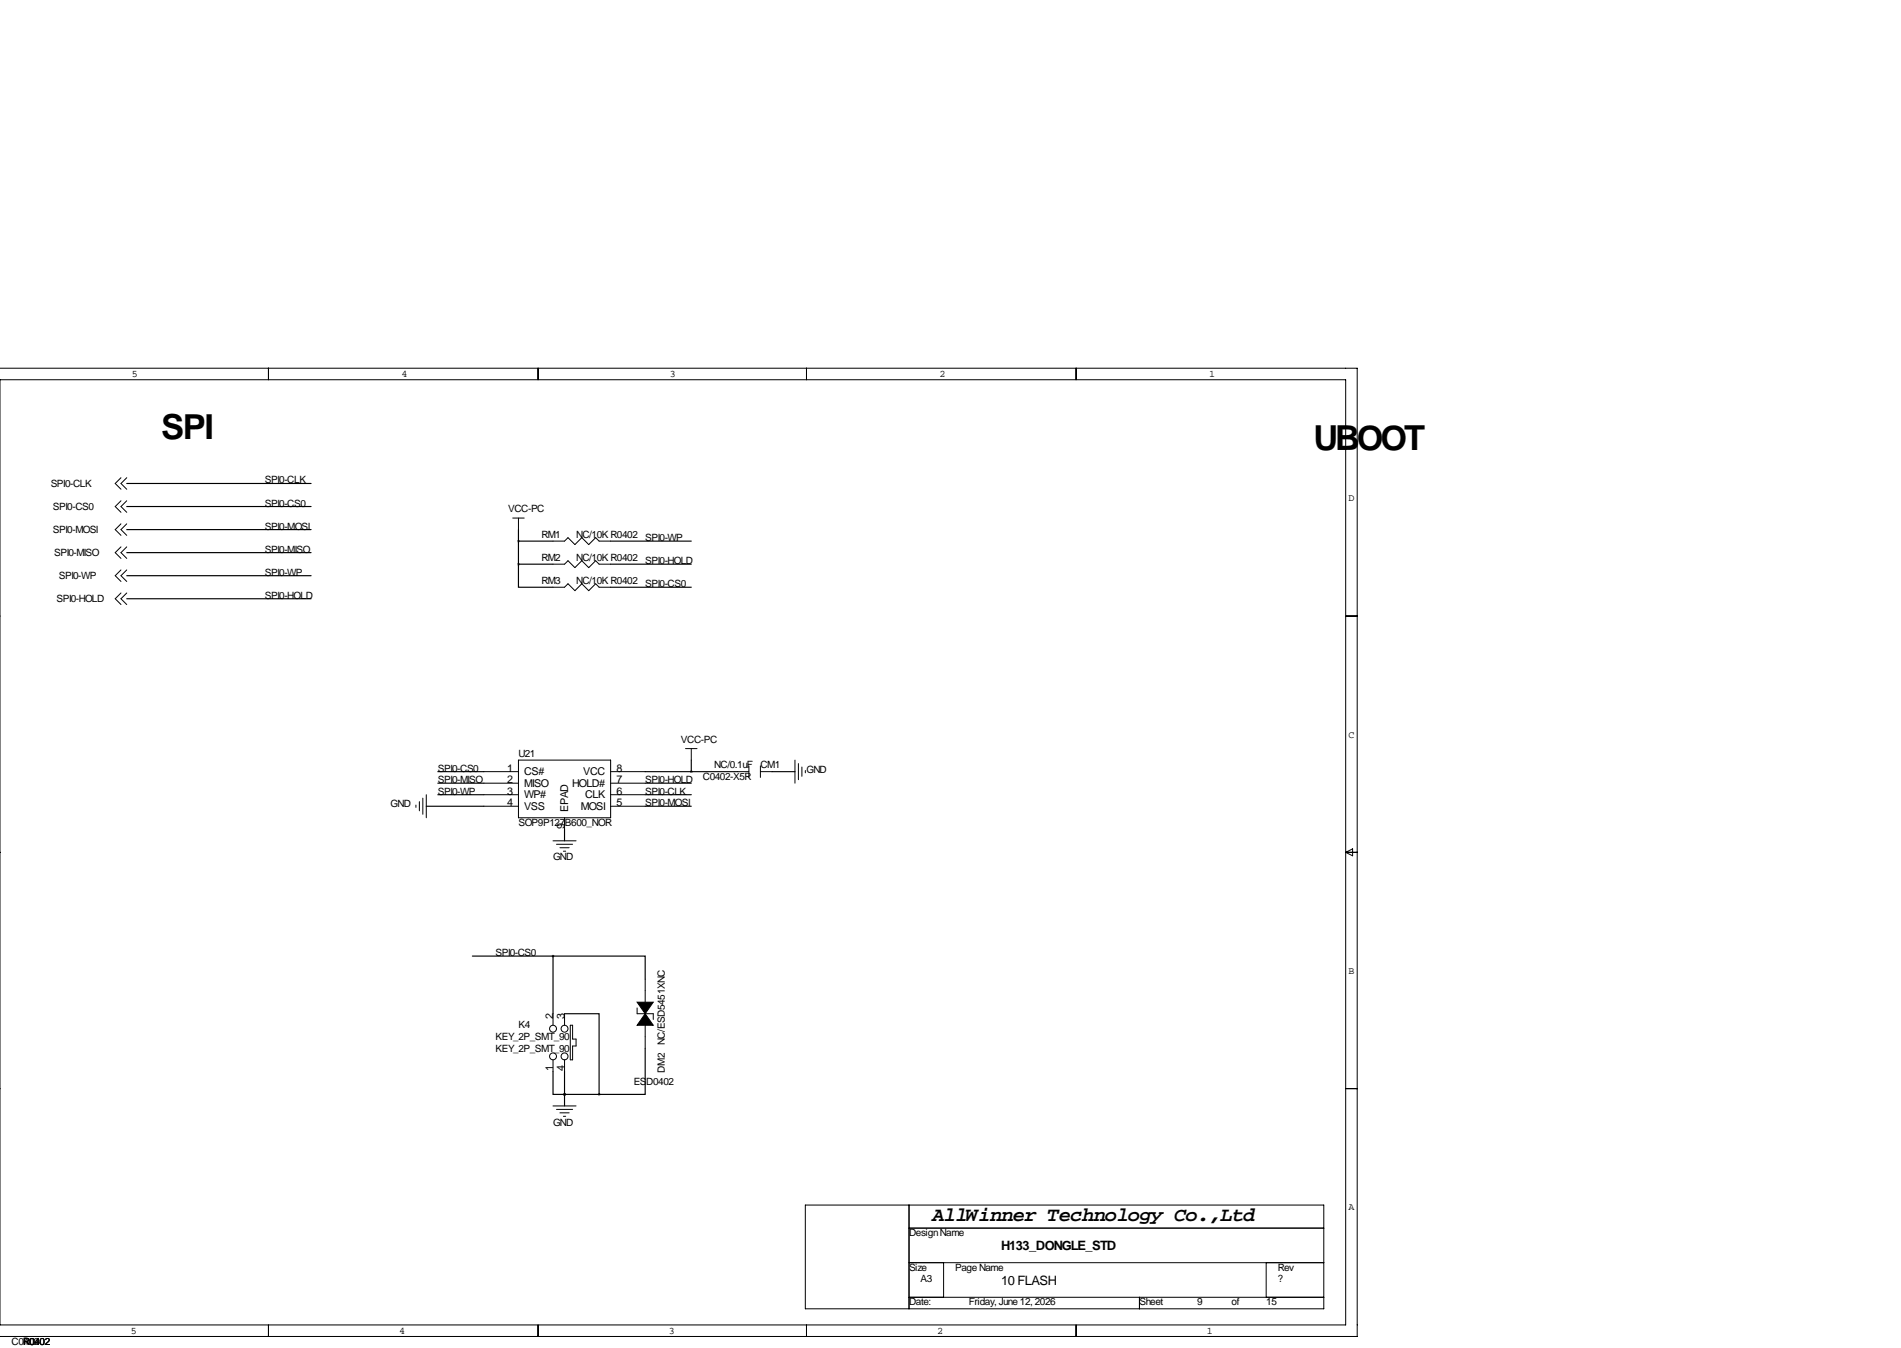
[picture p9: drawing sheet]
<svg xmlns="http://www.w3.org/2000/svg" width="419mm" height="297mm" viewBox="0 0 419 297" stroke-linecap="round" stroke-linejoin="round" font-family="sans-serif">
<g fill="none" stroke="#000" stroke-width=".22">
<path d="M0 81.1h299.2v213.4h-299.3M0 83.7h296.7v208.3h-296.7zM59.2 81.1v2.6M118.6 81.1v2.6M177.8 81.1v2.6M237.2 81.1v2.6M26.7 110.3l-1.3 1.3 1.3 1.3M26.7 115.4l-1.3 1.3 1.3 1.3M26.7 105.3l-1.3 1.2 1.3 1.3M27.9 110.3l-1.2 1.3 1.2 1.3M27.9 115.4l-1.2 1.3 1.2 1.3M27.9 105.3l-1.2 1.2 1.2 1.3"/>
<path d="M113 114.2h2.6M114.3 114.2v2.5M121.9 119.2h2.6l.7-.7 1.5 1.5 1.6-1.5 1.5 1.5 1.5-1.5 .8 .7h2.5M-.1 135.7h.1M26.7 120.5l-1.3 1.3 1.3 1.2M26.7 125.6l-1.3 1.3 1.3 1.2M26.7 130.7l-1.3 1.2 1.3 1.3M27.9 120.5l-1.2 1.3 1.2 1.2M27.9 125.6l-1.2 1.3 1.2 1.2M27.9 130.7l-1.2 1.2 1.2 1.3M121.9 129.4h2.6l.7-.8 1.5 1.6 1.6-1.6 1.5 1.6 1.5-1.6 .8 .8h2.5M121.9 124.3h2.6l.7-.7 1.5 1.5 1.6-1.5 1.5 1.5 1.5-1.5 .8 .7h2.5"/>
<path d="M296.7 135.7h2.5M91.7 177.4v.5M92.5 176.6v2.1M93.2 175.9v3.5M94 175.1v5.1M106.7 170h7.6M106.7 172.6h7.6M106.7 175.1h7.6M106.7 177.7h7.6M114.3 167.5h20.3v12.7h-20.3zM134.6 170h7.6M134.6 172.6h7.6"/>
<path d="M134.6 175.1h7.6M134.6 177.7h7.6M151.1 165h2.6M152.4 165v2.5M162.6 170h2.5M165.1 168.8v2.5M167.6 170h2.6M167.6 168.8v2.5M175.3 167.5v5.1M176 168.3v3.5M176.8 169v2.1M177.5 169.8v.5"/>
<path d="M-.1 187.8h.1M121.9 185.3h5.1M122.7 186h3.5M123.4 186.8h2.1M124.2 187.6h.5M124.5 180.2v2.5M296.7 187.8h2.5M296.7 187.8l1.5-.7v1.5zM142.2 215.8v5M-.1 239.9h.1M121.9 223.4v2.5M121.9 233.5v2.6"/>
<path d="M124.5 223.4v2.5M124.5 233.5v2.6M125.7 225.9h.5v3.1h.8v1.5h-.8v3h-.5zM140.5 222.1v1.3h3.5v1.2M142.2 225.9v5.1M296.7 239.9h2.5M121.9 243.7h5.1M122.7 244.5h3.5M123.4 245.2h2.1M124.2 246h.5M177.5 265.5h114.3v22.9h-114.3zM200.4 265.5v22.9"/>
<path d="M200.4 270.6h91.4M200.4 278.2h91.4M208 278.2v7.7M279.1 278.2v7.7M59.2 292v2.5M118.6 292v2.5M177.8 292v2.5M200.4 285.9h91.4M237.2 292v2.5M251.2 285.9v2.5"/>
<circle cx="121.9" cy="226.7" r=".76"/>
<circle cx="121.9" cy="232.8" r=".76"/>
<circle cx="124.5" cy="226.7" r=".76"/>
<circle cx="124.5" cy="232.8" r=".76"/>
</g>
<path d="M142.2 223.4l1.8 2.5h-3.5zM140.5 220.8h3.5l-1.8 2.6z" fill="#000" stroke="#000" stroke-width=".22"/>
<g fill="none" stroke="#000" stroke-width=".25">
<path d="M27.9 106.5h40.7M27.9 116.7h40.7M27.9 111.6h40.7M114.3 116.7v7.6M114.3 119.2h7.6M134.6 119.2h17.8M27.9 131.9h40.7M27.9 126.9h40.7M27.9 121.8h40.7M114.3 124.3v5.1h7.6M114.3 124.3h7.6M134.6 124.3h17.8"/>
<path d="M134.6 129.4h17.8M94 177.7h12.7M96.5 172.6h10.2M96.5 175.1h10.2M96.5 170h10.2M142.2 172.6h10.2M142.2 175.1h10.2M142.2 177.7h10.2M142.2 170h20.4M152.4 167.5v2.5M170.2 170h5.1M124.5 182.7v2.6"/>
<path d="M104.1 210.7h17.8M121.9 210.7h20.3v5.1M121.9 210.7v12.7M121.9 236.1v5.1h2.6M124.5 223.4h7.6v17.8M124.5 236.1v7.6M142.2 231v10.2h-10.1M124.5 241.2h.1M124.5 241.2h7.6"/>
</g>
<path d="M124.4 241.2a.05 .05 0 0 0 .1 0 .05 .05 0 0 0-.1 0zM124.4 241.2a.05 .05 0 0 0 .1 0 .05 .05 0 0 0-.1 0z" fill="#000" stroke="#000" stroke-width=".51"/>
<g font-size="7.6">
<text x="35.6" y="96.6">SPI</text>
<text x="289.6" y="99.2">UBOOT</text>
</g>
<text font-size="4.4" x="205.5" y="269.1">AllWinner Technology Co.,Ltd</text>
<g font-size="2.8">
<text x="220.7" y="275.4">H133_DONGLE_STD</text>
<text x="220.7" y="283.1">10 FLASH</text>
</g>
<g font-size="2.4">
<text x="111.8" y="170">1</text>
<text x="111.8" y="172.6">2</text>
<text x="115.6" y="170.8">CS#</text>
<text x="115.6" y="173.4">MISO</text>
<text x="126.1" y="173.4">HOLD#</text>
<text x="128.6" y="170.8">VCC</text>
<text x="135.9" y="172.6">7</text>
<text x="135.9" y="170">8</text>
<text x="111.8" y="175.1">3</text>
<text x="111.8" y="177.7">4</text>
<text x="115.6" y="175.9">WP#</text>
<text x="115.6" y="178.4">VSS</text>
<text x="125.3" y="178.9" transform="rotate(-90 125.3 178.9)">EPAD</text>
<text x="128.1" y="178.4">MOSI</text>
<text x="129" y="175.9">CLK</text>
<text x="135.9" y="177.7">5</text>
<text x="135.9" y="175.1">6</text>
<text x="124.5" y="182.7" transform="rotate(-90 124.5 182.7)">9</text>
<text x="121.9" y="224.6" transform="rotate(-90 121.9 224.6)">2</text>
<text x="124.5" y="224.6" transform="rotate(-90 124.5 224.6)">3</text>
<text x="121.9" y="236" transform="rotate(-90 121.9 236)">1</text>
<text x="124.5" y="236" transform="rotate(-90 124.5 236)">4</text>
</g>
<g font-size="2.2">
<text x="29.1" y="83">5</text>
<text x="88.5" y="83">4</text>
<text x="147.7" y="83">3</text>
<text x="207.1" y="83">2</text>
<text x="266.6" y="83">1</text>
<text x="11.2" y="107.3">SPI0-CLK</text>
<text x="58.4" y="106.5">SPI0-CLK</text>
<text x="11.7" y="112.4">SPI0-CS0</text>
<text x="58.4" y="111.6">SPI0-CS0</text>
<text x="112" y="112.9">VCC-PC</text>
<text x="297.3" y="110.5">D</text>
<text x="11.7" y="117.5">SPI0-MOSI</text>
<text x="58.4" y="116.7">SPI0-MOSI</text>
<text x="119.4" y="118.5">RM1</text>
<text x="127" y="118.5">NC/10K R0402</text>
<text x="142.2" y="119.2">SPI0-WP</text>
<text x="11.9" y="122.5">SPI0-MISO</text>
<text x="58.4" y="121.8">SPI0-MISO</text>
<text x="119.4" y="123.6">RM2</text>
<text x="127" y="123.6">NC/10K R0402</text>
<text x="142.2" y="124.3">SPI0-HOLD</text>
<text x="13" y="127.6">SPI0-WP</text>
<text x="58.4" y="131.9">SPI0-HOLD</text>
<text x="58.4" y="126.9">SPI0-WP</text>
<text x="119.4" y="128.6">RM3</text>
<text x="127" y="128.6">NC/10K R0402</text>
<text x="142.2" y="129.4">SPI0-CS0</text>
<text x="12.4" y="132.7">SPI0-HOLD</text>
<text x="114.3" y="166.7">U21</text>
<text x="150.1" y="163.7">VCC-PC</text>
<text x="297.3" y="162.5">C</text>
<text x="96.5" y="172.6">SPI0-MISO</text>
<text x="96.5" y="170">SPI0-CS0</text>
<text x="142.2" y="172.6">SPI0-HOLD</text>
<text x="154.9" y="171.8">C0402-X5R</text>
<text x="157.5" y="169.3">NC/0.1uF</text>
<text x="167.6" y="169.3">CM1</text>
<text x="177.8" y="170.3">GND</text>
<text x="86.1" y="177.9">GND</text>
<text x="96.5" y="175.1">SPI0-WP</text>
<text x="142.2" y="175.1">SPI0-CLK</text>
<text x="142.2" y="177.7">SPI0-MOSI</text>
<text x="114.3" y="182">SOP9P127B600_NOR</text>
<text x="121.9" y="189.6">GND</text>
<text x="109.2" y="210.7">SPI0-CS0</text>
<text x="297.3" y="214.6">B</text>
<text x="114.3" y="226.6">K4</text>
<text x="109.2" y="229.2">KEY_2P_SMT_90</text>
<text x="109.2" y="231.7">KEY_2P_SMT_90</text>
<text x="146.6" y="230.2" transform="rotate(-90 146.6 230.2)">NC/ESD5451XNC</text>
<text x="139.7" y="239.1">ESD0402</text>
<text x="146.6" y="236.3" transform="rotate(-90 146.6 236.3)">DM2</text>
<text x="121.9" y="248">GND</text>
<text x="297.3" y="266.7">A</text>
<text x="200.4" y="272.4">Design Name</text>
<text x="200.4" y="280">Size</text>
<text x="210.6" y="280">Page Name</text>
<text x="281.7" y="280">Rev</text>
<text x="200.4" y="287.6">Date:</text>
<text x="202.9" y="282.6">A3</text>
<text x="213.6" y="287.6">Friday, June 12, 2026</text>
<text x="251.2" y="287.6">Sheet</text>
<text x="263.9" y="287.6">9</text>
<text x="271.5" y="287.6">of</text>
<text x="279.1" y="287.6">15</text>
<text x="281.7" y="282.6">?</text>
<text x="28.8" y="293.8">5</text>
<text x="88" y="293.8">4</text>
<text x="147.5" y="293.8">3</text>
<text x="206.6" y="293.8">2</text>
<text x="266.1" y="293.8">1</text>
<text x="2.5" y="296.3">C0402</text>
<text x="5.1" y="296.3">R0402</text>
</g>
</svg>
